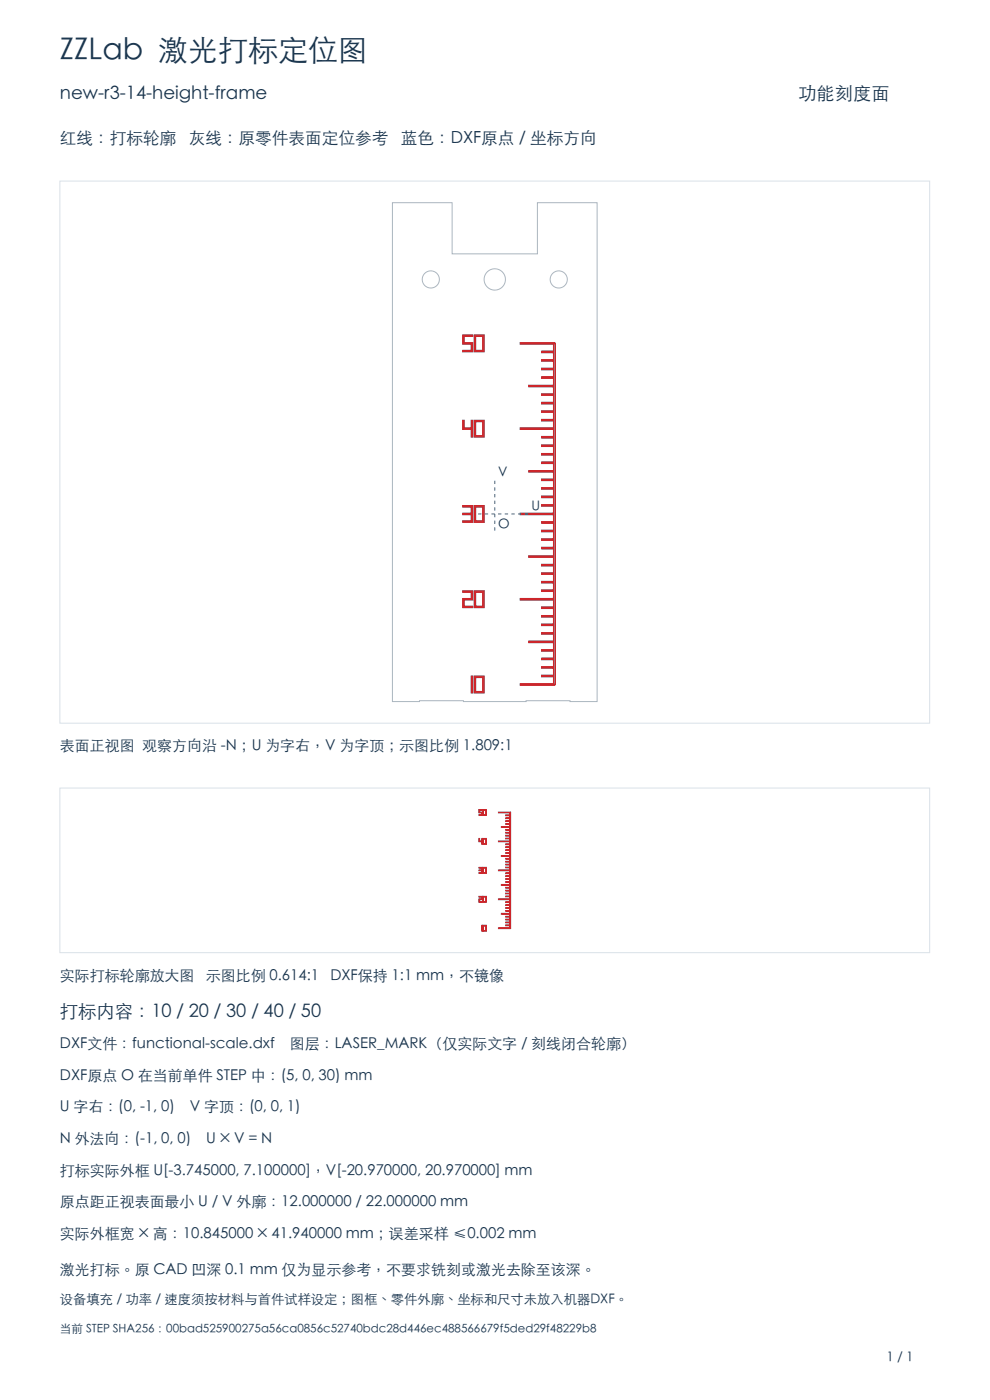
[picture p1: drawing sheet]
<svg xmlns="http://www.w3.org/2000/svg" width="210mm" height="297mm" viewBox="0 0 210 297" stroke-linecap="round" stroke-linejoin="round" font-family="sans-serif">
<path d="M12.7 38.4h184.5v115h-184.5zM12.7 167.2h184.5v34.9h-184.5z" fill="none" stroke="#d9e1e8" stroke-width=".21"/>
<g fill="none" stroke="#aab6c0" stroke-width=".21">
<path d="M83.2 43h12.7v10.9h18.1v-10.9h12.7v105.8h-5.8v-.1h-9.3v.1h-13.3v-.1h-9.3v.1h-5.8zM98.2 71.1h2v.2h-1.8v1.4h1.8v1.9h-2v-.2h1.8v-1.4h-1.8zM100.6 71.1h2.1v3.5h-2.1zM100.9 71.3h1.5v3.1h-1.5zM110.4 72.7h7.2v.2h.2v72.3h-.2v.2h-7.2v-.3h7v-1.6h-2.5v-.2h2.5v-1.6h-2.5v-.2h2.5v-1.6h-2.5v-.2h2.5v-1.6h-2.5v-.3h2.5v-1.5h-5.2v-.3h5.2v-1.5h-2.5v-.3h2.5v-1.5h-2.5v-.3h2.5v-1.5h-2.5v-.3h2.5v-1.5h-2.5v-.3h2.5v-1.5h-7v-.3h7v-1.5h-2.5v-.3h2.5v-1.6h-2.5v-.2h2.5v-1.6h-2.5v-.2h2.5v-1.6h-2.5v-.2h2.5v-1.6h-5.2v-.3h5.2v-1.5h-2.5v-.3h2.5v-1.5h-2.5v-.3h2.5v-1.5h-2.5v-.3h2.5v-1.5h-2.5v-.3h2.5v-1.5h-7v-.3h7v-1.5h-2.5v-.3h2.5v-1.5h-2.5v-.3h2.5v-1.6h-2.5v-.2h2.5v-1.6h-2.5v-.2h2.5v-1.6h-5.2v-.2h5.2v-1.6h-2.5v-.3h2.5v-1.5h-2.5v-.3h2.5v-1.5h-2.5v-.3h2.5v-1.5h-2.5v-.3h2.5v-1.5h-7v-.3h7v-1.5h-2.5v-.3h2.5v-1.5h-2.5v-.3h2.5v-1.5h-2.5v-.3h2.5v-1.6h-2.5v-.2h2.5v-1.6h-5.2v-.2h5.2v-1.6h-2.5v-.2h2.5v-1.6h-2.5v-.3h2.5v-1.5h-2.5v-.3h2.5v-1.5h-2.5v-.3h2.5v-1.5h-7zM98.2 89.2h.2v1.6h1.6v-1.6h.2v3.5h-.2v-1.6h-1.8zM100.6 89.2h2.1v3.5h-2.1zM100.9 89.4h1.5v3h-1.5zM98.2 107.3h2v3.5h-2v-.3h1.8v-1.3h-1.8v-.3h1.8v-1.4h-1.8zM100.6 107.3h2.1v3.5h-2.1zM100.9 107.5h1.5v3h-1.5zM98.2 125.4h2v1.9h-1.8v1.3h1.8v.3h-2v-1.9h1.8v-1.4h-1.8z"/>
<path d="M100.6 125.4h2.1v3.5h-2.1zM100.9 125.6h1.5v3h-1.5zM100 143.5h.2v3.5h-.2zM100.6 143.5h2.1v3.5h-2.1zM100.9 143.7h1.5v3h-1.5z"/>
<circle cx="91.4" cy="59.3" r="1.82"/>
<circle cx="105" cy="59.3" r="2.26"/>
<circle cx="118.5" cy="59.3" r="1.82"/>
</g>
<g fill="none" stroke="#cc262b" stroke-width=".28">
<path d="M98.2 71.1h2v.2h-1.8v1.4h1.8v1.9h-2v-.2h1.8v-1.4h-1.8zM100.6 71.1h2.1v3.5h-2.1zM100.9 71.3h1.5v3.1h-1.5zM110.4 72.7h7.2v.2h.2v72.3h-.2v.2h-7.2v-.3h7v-1.6h-2.5v-.2h2.5v-1.6h-2.5v-.2h2.5v-1.6h-2.5v-.2h2.5v-1.6h-2.5v-.3h2.5v-1.5h-5.2v-.3h5.2v-1.5h-2.5v-.3h2.5v-1.5h-2.5v-.3h2.5v-1.5h-2.5v-.3h2.5v-1.5h-2.5v-.3h2.5v-1.5h-7v-.3h7v-1.5h-2.5v-.3h2.5v-1.6h-2.5v-.2h2.5v-1.6h-2.5v-.2h2.5v-1.6h-2.5v-.2h2.5v-1.6h-5.2v-.3h5.2v-1.5h-2.5v-.3h2.5v-1.5h-2.5v-.3h2.5v-1.5h-2.5v-.3h2.5v-1.5h-2.5v-.3h2.5v-1.5h-7v-.3h7v-1.5h-2.5v-.3h2.5v-1.5h-2.5v-.3h2.5v-1.6h-2.5v-.2h2.5v-1.6h-2.5v-.2h2.5v-1.6h-5.2v-.2h5.2v-1.6h-2.5v-.3h2.5v-1.5h-2.5v-.3h2.5v-1.5h-2.5v-.3h2.5v-1.5h-2.5v-.3h2.5v-1.5h-7v-.3h7v-1.5h-2.5v-.3h2.5v-1.5h-2.5v-.3h2.5v-1.5h-2.5v-.3h2.5v-1.6h-2.5v-.2h2.5v-1.6h-5.2v-.2h5.2v-1.6h-2.5v-.2h2.5v-1.6h-2.5v-.3h2.5v-1.5h-2.5v-.3h2.5v-1.5h-2.5v-.3h2.5v-1.5h-7zM98.2 89.2h.2v1.6h1.6v-1.6h.2v3.5h-.2v-1.6h-1.8zM100.6 89.2h2.1v3.5h-2.1zM100.9 89.4h1.5v3h-1.5zM98.2 107.3h2v3.5h-2v-.3h1.8v-1.3h-1.8v-.3h1.8v-1.4h-1.8zM100.6 107.3h2.1v3.5h-2.1zM100.9 107.5h1.5v3h-1.5zM98.2 125.4h2v1.9h-1.8v1.3h1.8v.3h-2v-1.9h1.8v-1.4h-1.8zM100.6 125.4h2.1v3.5h-2.1z"/>
<path d="M100.9 125.6h1.5v3h-1.5zM100 143.5h.2v3.5h-.2zM100.6 143.5h2.1v3.5h-2.1zM100.9 143.7h1.5v3h-1.5zM101.6 177.9l.1 .6h.5l.1-.6v1.2l-.1-.6h-.6zM101.6 171.8h.7h-.6v.5h.6v.7h-.7l.6-.1v-.5h-.6zM102.5 177.9h.7v1.2h-.7zM102.5 171.8h.7v1.2h-.7zM102.5 178h.6v1h-.6zM102.5 171.8h.6v1.1h-.6zM105.8 172.3l2.5 .1-.1 24.6h-2.4l2.4-.1v-.5h-.9l.9-.1v-.6h-.9l.9-.1v-.5h-.9l.9-.1v-.5h-.9l.9-.1v-.5h-1.8l1.8-.1v-.5h-.9l.9-.1v-.5h-.9l.9-.1v-.5h-.9l.9-.1v-.6h-.9l.9-.1v-.5h-2.4l2.4-.1v-.5h-.9l.9-.1v-.5h-.9l.9-.1v-.5h-.9l.9-.1v-.5h-.9l.9-.1v-.5h-1.8l1.8-.1v-.6h-.9h.9v-.6h-.9l.9-.1v-.5h-.9l.9-.1v-.5h-.9l.9-.1v-.5h-2.4l2.4-.1v-.5h-.9l.9-.1v-.5h-.9l.9-.1v-.6h-.9h.9v-.6h-.9l.9-.1v-.5h-1.8l1.8-.1v-.5h-.9l.9-.1v-.5h-.9l.9-.1v-.5h-.9l.9-.1v-.5h-.9l.9-.1v-.6h-2.4h2.4v-.6h-.9l.9-.1v-.5h-.9l.9-.1v-.5h-.9l.9-.1v-.5h-.9l.9-.1v-.5h-1.8l1.8-.1v-.5h-.9l.9-.1v-.6h-.9h.9v-.6h-.9l.9-.1v-.5h-.9l.9-.1v-.5zM101.6 190.2h.7v.6h-.6v.5l.6 .1h-.7v-.7h.6v-.4z"/>
<path d="M101.6 184h.7v1.2h-.7h.6v-.5h-.6l.6-.1v-.5zM102.2 196.3l.1 1.2zM102.5 196.3h.7v1.2h-.7zM102.5 190.2h.7v1.2h-.7zM102.5 184h.7v1.2h-.7zM102.5 196.4h.6v1h-.6zM102.5 190.3h.6v1h-.6zM102.5 184.1h.6v1.1h-.6z"/>
</g>
<path d="M101.4 109h11.3M105 112.6v-11.3" fill="none" stroke="#1665ae" stroke-width=".21" stroke-dasharray=".7 .7" stroke-linecap="butt"/>
<text font-size="6.3" fill="#18334c" x="12.7" y="13">ZZLab 激光打标定位图</text>
<g font-size="3.9" fill="#18334c">
<text x="12.7" y="21.1">new-r3-14-height-frame</text>
<text x="169.3" y="21.1">功能刻度面</text>
<text x="12.7" y="215.9">打标内容：10 / 20 / 30 / 40 / 50</text>
</g>
<g font-size="3.5" fill="#18334c">
<text x="12.7" y="30.7">红线：打标轮廓</text>
<text x="40" y="30.7">灰线：原零件表面定位参考</text>
<text x="85" y="30.7">蓝色：DXF原点 / 坐标方向</text>
</g>
<g font-size="3.2" fill="#18334c">
<text x="12.7" y="159.4">表面正视图 观察方向沿 -N；U 为字右，V 为字顶；示图比例 1.809:1</text>
<text x="12.7" y="208.1">实际打标轮廓放大图</text>
<text x="43.7" y="208.1">示图比例 0.614:1</text>
<text x="70.1" y="208.1">DXF保持 1:1 mm，不镜像</text>
<text x="12.7" y="222.6">DXF文件：functional-scale.dxf</text>
<text x="61.5" y="222.6">图层：LASER_MARK（仅实际文字 / 刻线闭合轮廓）</text>
<text x="12.7" y="229.3">DXF原点 O 在当前单件 STEP 中：(5, 0, 30) mm</text>
<text x="12.7" y="236">U 字右：(0, -1, 0)</text>
<text x="40.3" y="236">V 字顶：(0, 0, 1)</text>
<text x="12.7" y="242.7">N 外法向：(-1, 0, 0)</text>
<text x="43.7" y="242.7">U × V = N</text>
<text x="12.7" y="249.4">打标实际外框 U[-3.745000, 7.100000]，V[-20.970000, 20.970000] mm</text>
<text x="12.7" y="256.1">原点距正视表面最小 U / V 外廓：12.000000 / 22.000000 mm</text>
<text x="12.7" y="262.8">实际外框宽 × 高：10.845000 × 41.940000 mm；误差采样 ≤0.002 mm</text>
<text x="12.7" y="270.5">激光打标。原 CAD 凹深 0.1 mm 仅为显示参考，不要求铣刻或激光去除至该深。</text>
</g>
<g font-size="2.8" fill="#18334c">
<text x="105.7" y="101.3">V</text>
<text x="105.7" y="112.2">O</text>
<text x="112.7" y="108.3">U</text>
<text x="12.7" y="276.5">设备填充 / 功率 / 速度须按材料与首件试样设定；图框、零件外廓、坐标和尺寸未放入机器DXF。</text>
<text x="188" y="288.9">1 / 1</text>
</g>
<text font-size="2.5" fill="#18334c" x="12.7" y="282.9">当前 STEP SHA256：00bad525900275a56ca0856c52740bdc28d446ec488566679f5ded29f48229b8</text>
</svg>
